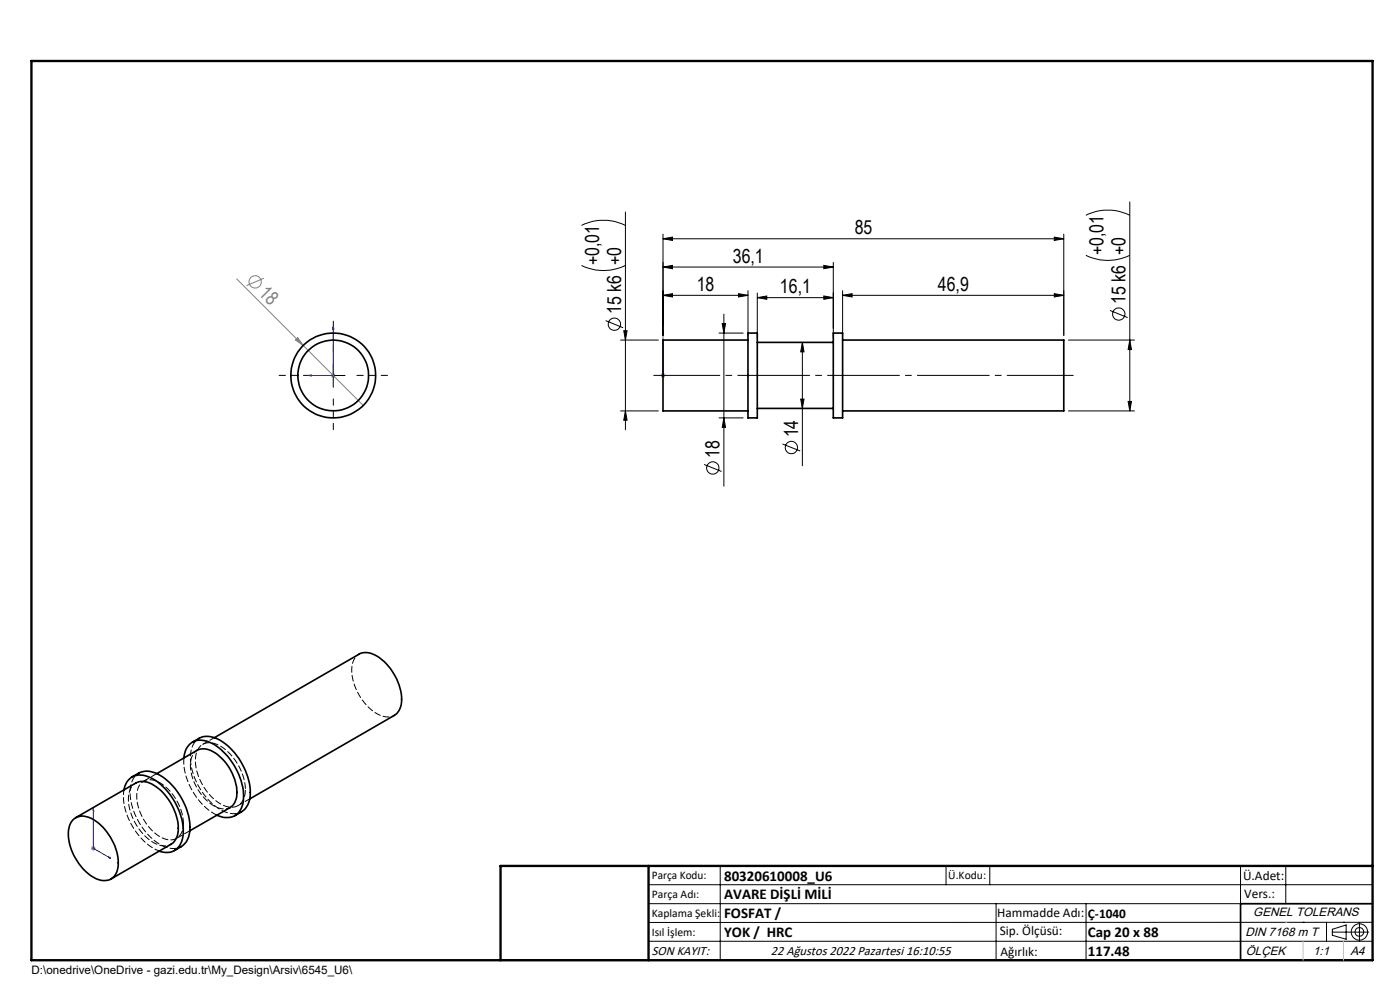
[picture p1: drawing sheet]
<svg xmlns="http://www.w3.org/2000/svg" width="297mm" height="210mm" viewBox="0 0 297 210" stroke-linecap="round" stroke-linejoin="round" font-family="sans-serif">
<g fill="none" stroke="#000" stroke-width=".21">
<path d="M123.4 56.3a10.4 10.4 0 0 0 9.3 0M123.4 47.8a10.4 10.4 0 0 1 9.3 0M132.7 45v46.1M140.7 56.6l2-.3v.7zM140.7 56.6h36.1M140.7 50.7l2-.4v.7zM140.7 49.7v21.4M140.7 50.7h85M174.8 56.3l2 .3-2 .4zM176.8 55.7v15.9M223.7 50.3l2 .4-2 .3zM225.7 49.7v21.4"/>
<path d="M230.4 54.1a10.4 10.4 0 0 0 9.3 0M230.4 45.7a10.4 10.4 0 0 1 9.3 0M239.7 42.8v44.4M68.2 79.6h5M70.7 77.1v5.1M128.5 68l3.7 1.5M131.7 72.1h8M132.3 70.2h.7l-.3 1.9zM140.7 62.6l2-.3v.7zM140.7 62.6h18M152.5 70.7h5.2M153.2 68.6h.7l-.3 2.1z"/>
<path d="M153.6 66.6v36.5M156.7 62.3l2 .3-2 .4zM158.7 61.7v9.4M160.7 63.1l2-.3v.7zM160.7 62.2v9.4M160.7 63.1h16.1M170.2 72.6v26.2M170.2 72.6l.4 2h-.7zM174.8 62.8l2 .3-2 .4zM178.8 62.6l2-.3v.7zM178.8 62.6h46.9M178.8 61.7v9.4"/>
<path d="M223.7 62.3l2 .3-2 .4zM226.7 72.1h14M235.5 65.9l3.7 1.5M239.7 72.1l.3 2h-.7zM131.7 87.2h8M132.7 87.2l.3 1.9h-.7zM149.4 98.5l3.7 1.5M152.5 88.6h5.2M153.6 88.6l.3 2.1h-.7zM166 94.2l3.8 1.5M169.9 84.7h.7l-.4 1.9zM226.7 87.2h14"/>
<path d="M239.3 85.2h.7l-.3 2zM137.6 187.7h153.6M137.6 191.7h153.6M137.6 199.7h153.6M152.8 183.7v20M200.7 183.7v4M210 183.7v4M211.3 191.7v12M230.4 191.7v12M263.2 183.7v20M272.8 183.7v8M276.4 195.6h.1"/>
<path d="M281.4 195.6v4.1M282.6 197.7h7.8M282.6 197.1l3-.9v3l-3-.8zM285 195.6h.1M288.4 195.8v3.8M291.2 195.6l-153.6 .1"/>
<circle cx="130.3" cy="68.8" r="1.3"/>
<circle cx="237.3" cy="66.6" r="1.3"/>
<circle cx="151.2" cy="99.3" r="1.31"/>
<circle cx="167.9" cy="94.9" r="1.31"/>
<circle cx="288.4" cy="197.7" r="1.74"/>
<circle cx="288.4" cy="197.7" r=".93"/>
</g>
<g fill="none" stroke="#808080" stroke-width=".21">
<path d="M50.2 59.2l26.8 26.8M56 59l-3.7 1.6M63.1 71.6l1.2 1.7-1.6-1.2zM70.2 79.6h1M70.7 79.2v.9M71 79.3l-.7 .7M140.2 79.6h1M140.3 79.3l.7 .7M140.7 79.2v.9M141 79.3l-.7 .7M19.3 179.9h1M19.4 179.6l.7 .7"/>
<path d="M19.8 179.4v1.1M20.1 179.6l-.7 .7"/>
<circle cx="54.1" cy="59.8" r="1.31"/>
</g>
<path d="M65.5 79.6l.5-.1v.3zM70.7 69.3l.1 .5h-.2zM70.7 69.3v10.3h-5.2M140.7 79.5v.3zM140.7 69.3v.5v-.5M140.7 79.6h.1M140.7 69.3v10.3M19.8 171.5v8.4l3.7 2.2M19.8 171.5l.1 .5-.2-.1zM23.1 181.7l.4 .4-.4-.1z" fill="none" stroke="#00f" stroke-width=".21"/>
<path d="M65.7 79.6h-6.5M70.7 74.6v-6.5M75.7 79.6h6.5M70.7 84.6v6.5" fill="none" stroke="#000" stroke-width=".21" stroke-dasharray="15.2 1.3 1.3 1.3" stroke-dashoffset="13.9"/>
<path d="M138.7 79.6h89" fill="none" stroke="#000" stroke-width=".21" stroke-dasharray="15.2 1.3 1.3 1.3" stroke-dashoffset="1.2"/>
<path d="M291.2 191.7h-28v12M106.2 203.7h185" fill="none" stroke="#000" stroke-width=".35"/>
<path d="M6.7 12.9h284.5v190.8h-284.5zM137.6 183.7v20M291.2 183.7h-185v20" fill="none" stroke="#000" stroke-width=".5"/>
<path d="M272.8 195.6h.1M276.4 199.7v4M285 199.7v4" fill="none" stroke="#c0c0c0" stroke-width=".21"/>
<g fill="#00f">
<path d="M140.7 79.5v.3zM140.7 69.3v.5z"/>
<path d="M23.1 181.7l.4 .4-.4-.1zM19.8 171.5l.1 .5-.2-.1zM65.5 79.6l.5 .2v-.3zM70.7 69.3l-.1 .5h.2z"/>
</g>
<g fill="#000">
<path d="M140.7 50.7l2-.4v.7zM223.7 50.3l2 .4-2 .3z"/>
<path d="M132.3 70.2h.7l-.3 1.9zM132.7 87.2l.3 1.9h-.7zM239.7 72.1l.3 2h-.7zM239.3 85.2h.7l-.3 2zM153.2 68.6h.7l-.3 2.1zM153.6 88.6l.3 2.1h-.7zM170.2 72.6l.4 2h-.7zM169.9 84.7h.7l-.4 1.9z"/>
<path d="M156.7 62.3l2 .3-2 .4zM140.7 62.6l2-.3v.7zM223.7 62.3l2 .3-2 .4zM178.8 62.6l2-.3v.7zM174.8 62.8l2 .3-2 .4zM160.7 63.1l2-.3v.7zM174.8 56.3l2 .3-2 .4zM140.7 56.6l2-.3v.7z"/>
</g>
<path d="M63.1 71.6l1.2 1.7-1.6-1.2z" fill="#808080"/>
<g fill="none" stroke="#000" stroke-width=".35">
<path d="M158.7 70.7h2v17.9h-2zM158.7 72.1h-18v15.1h18M160.7 72.6h16.1M176.8 70.7h2v17.9h-2zM178.8 72.1h46.9v15.1h-46.9M160.7 86.6h16.1M40.8 157.4l1.4-.8a5.1 5.1 0 0 1 5.6 1.2 13.8 13.8 0 0 1 5.2 11.5 4.2 4.2 0 0 1-1.8 2.9l-1.4 .8M45.5 156.5l30.7-17.7a4.2 4.2 0 0 1 4.8 1.1 11.2 11.2 0 0 1 4.1 9.5l-.4 1.3-.5 .7-.6 .4-30.6 17.7M15.4 174a3.4 3.4 0 0 1 4.5-.1 11.5 11.5 0 0 1 5.1 10.2 2.99 2.99 0 0 1-4.6 2.3 11.4 11.4 0 0 1-5.9-10.3l.2-1zM16.1 173.5l12.7-7.4a4.3 4.3 0 0 1 4.8 1.1 11.3 11.3 0 0 1 4.1 9.5l-.4 1.3-.8 1-13 7.5M26.3 167.6a3.5 3.5 0 0 1 5.2-2.8 13.5 13.5 0 0 1 7.3 10.2 5.4 5.4 0 0 1-1.6 5.3 3.8 3.8 0 0 1-3.4 .2M28 164.8l1.4-.8a4.4 4.4 0 0 1 4.5 .5 13.7 13.7 0 0 1 6.3 12.1 3.9 3.9 0 0 1-1.7 3l-1.5 .8"/>
<path d="M33.3 164.1l8.5-4.9a3.7 3.7 0 0 1 3.9 .5 10.6 10.6 0 0 1 4.5 9.4l-.5 1.2-.9 1-8.5 4.9M39 160.8a3.7 3.7 0 0 1 1.9-3.4 3.7 3.7 0 0 1 3.9 .2 13.6 13.6 0 0 1 6.8 12.5 3.6 3.6 0 0 1-5.2 3l-.4-.2"/>
<circle cx="70.7" cy="79.6" r="7.5"/>
<circle cx="70.7" cy="79.6" r="9"/>
</g>
<path d="M76.2 138.7a4.4 4.4 0 0 0-1.5 4.9 11.3 11.3 0 0 0 6.3 8.3l1.4 .2 1.3-.4M42.3 156.6a5.1 5.1 0 0 0-1.8 5.4 13.7 13.7 0 0 0 7.3 10.2 3.9 3.9 0 0 0 3.5 0M28.8 166.1a4.4 4.4 0 0 0-1.4 4.9 11.3 11.3 0 0 0 6.2 8.2l1.4 .2 1.3-.3M29.5 164a5.1 5.1 0 0 0-1.8 5.4 13.7 13.7 0 0 0 7.3 10.2 3.9 3.9 0 0 0 3.5 0" fill="none" stroke="#000" stroke-width=".21" stroke-dasharray="1.3 .6" stroke-dashoffset=".7"/>
<path d="M45.5 156.5l-2.5 1.4M26.3 167.5a13.3 13.3 0 0 0 7.5 13M50.5 170.9l2.5-1.5" fill="none" stroke="#000" stroke-width=".21" stroke-dasharray="1.3 .6" stroke-dashoffset=".2"/>
<path d="M41.8 159.1a4.1 4.1 0 0 0-1.3 4.7 10.3 10.3 0 0 0 6.1 7.7l1.3 .1 .9-.3" fill="none" stroke="#000" stroke-width=".21" stroke-dasharray="1.3 .6" stroke-dashoffset=".4"/>
<path d="M38.9 174.6a10.5 10.5 0 0 0-6-9 2.85 2.85 0 0 0-3.9 3.1 10.4 10.4 0 0 0 6.2 9.3 2.78 2.78 0 0 0 3.7-2.8v-.6" fill="none" stroke="#000" stroke-width=".21" stroke-dasharray="1.3 .6" stroke-dashoffset=".1"/>
<path d="M39 160.8a13.7 13.7 0 0 0 7 12.1" fill="none" stroke="#000" stroke-width=".21" stroke-dasharray="1.3 .6" stroke-dashoffset="-.1"/>
<path d="M52.1 167.5a11.4 11.4 0 0 0-6.2-9.6 2.99 2.99 0 0 0-4.4 2.6 11.2 11.2 0 0 0 6.3 10.5 3 3 0 0 0 4.2-3l.1-.5" fill="none" stroke="#000" stroke-width=".21" stroke-dasharray="1.3 .6" stroke-dashoffset="-.2"/>
<path d="M33.3 164.1l-2.8 1.6M37.5 177.8l2.8-1.6" fill="none" stroke="#000" stroke-width=".21" stroke-dasharray="1.3 .6"/>
<g font-size="4.1">
<text x="181.3" y="49.7">85</text>
<text x="127.1" y="56.3" transform="rotate(-90 127.1 56.3)">+0,01</text>
<text x="155.5" y="55.7">36,1</text>
<text x="234.1" y="54.1" transform="rotate(-90 234.1 54.1)">+0,01</text>
<text x="147.8" y="61.7">18</text>
<text x="165.5" y="62.2">16,1</text>
<text x="199" y="61.7">46,9</text>
<text x="238.8" y="64.5" transform="rotate(-90 238.8 64.5)">15 k6 +0</text>
<text x="131.8" y="66.6" transform="rotate(-90 131.8 66.6)">15 k6 +0</text>
<text x="169.3" y="92.8" transform="rotate(-90 169.3 92.8)">14</text>
<text x="152.6" y="97.1" transform="rotate(-90 152.6 97.1)">18</text>
</g>
<text font-size="4.1" fill="#808080" x="54.7" y="62.3" transform="rotate(45 54.7 62.3)">18</text>
<g font-size="3.2">
<text x="153.6" y="190.8">AVARE DİŞLİ MİLİ</text>
<text x="153.6" y="186.8">80320610008_U6</text>
<text x="153.6" y="194.8">FOSFAT /</text>
<text x="153.6" y="198.8">YOK / HRC</text>
<text x="230.8" y="198.7">Cap 20 x 88</text>
<text x="230.8" y="202.8">117.48</text>
</g>
<g font-size="2.8">
<text x="263.7" y="186.7">Ü.Adet:</text>
<text x="263.9" y="190.5">Vers.:</text>
<text x="211.5" y="194.5">Hammadde Adı:</text>
<text x="230.8" y="194.7">Ç-1040</text>
<text x="138.3" y="202.6">SON KAYIT:</text>
<text x="163.6" y="202.6">22 Ağustos 2022 Pazartesi 16:10:55</text>
<text x="212.1" y="198.4">Sip. Ölçüsü:</text>
<text x="212.2" y="202.7">Ağırlık:</text>
</g>
<g font-size="2.6">
<text x="265.9" y="194.4">GENEL TOLERANS</text>
<text x="264.2" y="198.5">DIN 7168 m T</text>
<text x="264.3" y="202.6">ÖLÇEK</text>
<text x="278.5" y="202.6">1:1</text>
<text x="286.5" y="202.6">A4</text>
</g>
<g font-size="2.5">
<text x="138.3" y="186.4">Parça Kodu:</text>
<text x="138.3" y="190.5">Parça Adı:</text>
<text x="201.2" y="186.5">Ü.Kodu:</text>
<text x="138.3" y="194.5">Kaplama Şekli:</text>
<text x="138.3" y="198.6">Isıl İşlem:</text>
<text x="6.7" y="206.7">D:\onedrive\OneDrive - gazi.edu.tr\My_Design\Arsiv\6545_U6\</text>
</g>
</svg>
